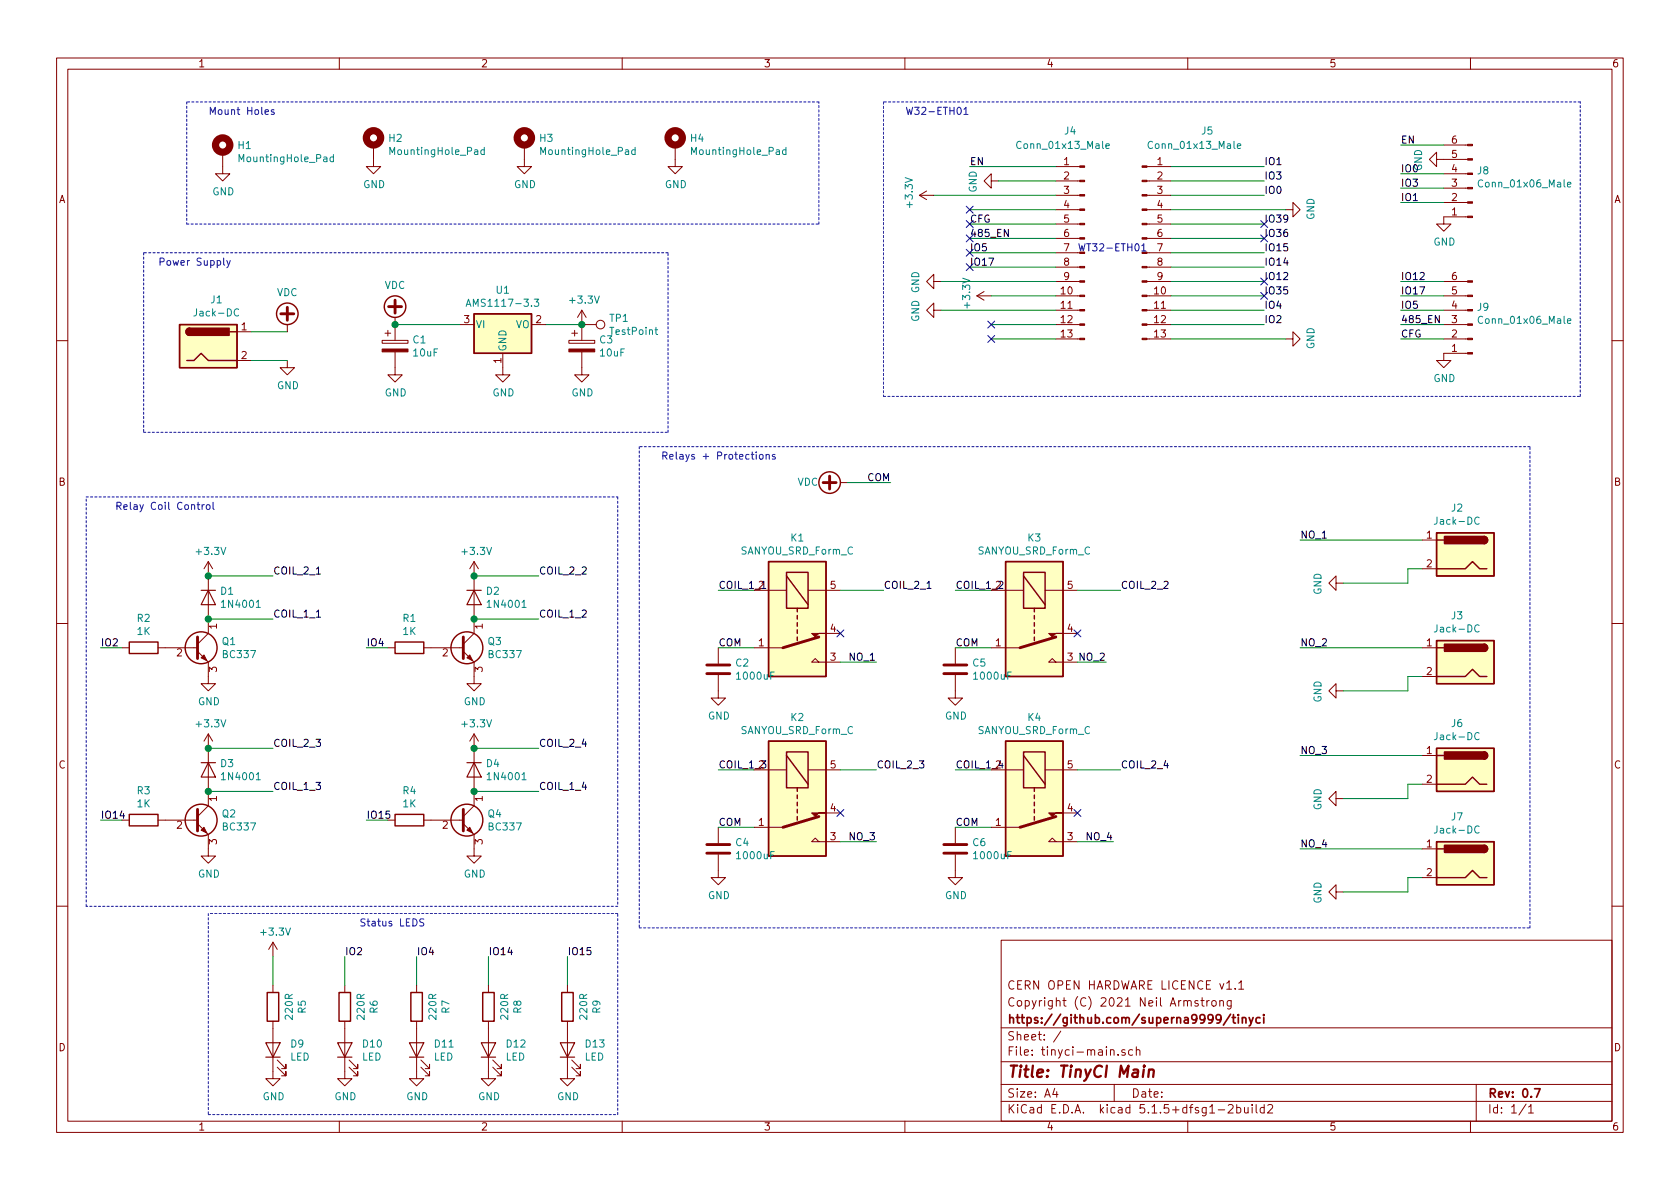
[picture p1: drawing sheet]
EESchema Schematic File Version 4
EELAYER 30 0
EELAYER END
$Descr A4 11693 8268
encoding utf-8
Sheet 1 1
Title "TinyCI Main"
Date ""
Rev "0.7"
Comp "https://github.com/superna9999/tinyci"
Comment1 "Copyright (C) 2021 Neil Armstrong"
Comment2 "CERN OPEN HARDWARE LICENCE v1.1"
Comment3 ""
Comment4 ""
$EndDescr
$Comp
L Connector:Jack-DC J1
U 1 1
P 1450 2400
F 0 "J1" H 1507 2725 50  0000 C CNN
F 1 "Jack-DC" H 1507 2634 50  0000 C CNN
F 2 "Connector_BarrelJack:BarrelJack_Horizontal" H 1500 2360 50  0001 C CNN
F 3 "~" H 1500 2360 50  0001 C CNN
	1    1450 2400
	1    0    0    -1  
$EndComp
$Comp
L power:GND #PWR04
U 1 1
P 2000 2500
F 0 "#PWR04" H 2000 2250 50  0001 C CNN
F 1 "GND" H 2005 2327 50  0000 C CNN
F 2 "" H 2000 2500 50  0001 C CNN
F 3 "" H 2000 2500 50  0001 C CNN
	1    2000 2500
	1    0    0    -1  
$EndComp
$Comp
L power:GND #PWR011
U 1 1
P 6950 1250
F 0 "#PWR011" H 6950 1000 50  0001 C CNN
F 1 "GND" H 6955 1077 50  0000 C CNN
F 2 "" H 6950 1250 50  0001 C CNN
F 3 "" H 6950 1250 50  0001 C CNN
	1    6950 1250
	0    1    1    0   
$EndComp
$Comp
L power:GND #PWR07
U 1 1
P 6550 1950
F 0 "#PWR07" H 6550 1700 50  0001 C CNN
F 1 "GND" H 6555 1777 50  0000 C CNN
F 2 "" H 6550 1950 50  0001 C CNN
F 3 "" H 6550 1950 50  0001 C CNN
	1    6550 1950
	0    1    1    0   
$EndComp
Wire Wire Line
	7350 1250 6950 1250
$Comp
L power:GND #PWR016
U 1 1
P 8950 1450
F 0 "#PWR016" H 8950 1200 50  0001 C CNN
F 1 "GND" H 8955 1277 50  0000 C CNN
F 2 "" H 8950 1450 50  0001 C CNN
F 3 "" H 8950 1450 50  0001 C CNN
	1    8950 1450
	0    -1   -1   0   
$EndComp
$Comp
L power:GND #PWR017
U 1 1
P 8950 2350
F 0 "#PWR017" H 8950 2100 50  0001 C CNN
F 1 "GND" H 8955 2177 50  0000 C CNN
F 2 "" H 8950 2350 50  0001 C CNN
F 3 "" H 8950 2350 50  0001 C CNN
	1    8950 2350
	0    -1   -1   0   
$EndComp
Text Label 6750 1150 0    50   ~ 0
EN
Text Label 6750 1550 0    50   ~ 0
CFG
Text Label 6750 1650 0    50   ~ 0
485_EN
Text Label 6750 1750 0    50   ~ 0
IO5
Text Label 6750 1850 0    50   ~ 0
IO17
Text Label 8800 1150 0    50   ~ 0
IO1
Text Label 8800 1250 0    50   ~ 0
IO3
Text Label 8800 1350 0    50   ~ 0
IO0
Text Label 8800 1550 0    50   ~ 0
IO39
Text Label 8800 1650 0    50   ~ 0
IO36
Text Label 8800 1750 0    50   ~ 0
IO15
Text Label 8800 1850 0    50   ~ 0
IO14
Text Label 8800 1950 0    50   ~ 0
IO12
Text Label 8800 2050 0    50   ~ 0
IO35
Text Label 8800 2150 0    50   ~ 0
IO4
Text Label 8800 2250 0    50   ~ 0
IO2
Wire Wire Line
	1750 2300 2000 2300
Wire Wire Line
	1750 2500 2000 2500
$Comp
L power:GND #PWR019
U 1 1
P 3300 4700
F 0 "#PWR019" H 3300 4450 50  0001 C CNN
F 1 "GND" H 3305 4527 50  0000 C CNN
F 2 "" H 3300 4700 50  0001 C CNN
F 3 "" H 3300 4700 50  0001 C CNN
	1    3300 4700
	1    0    0    -1  
$EndComp
$Comp
L Device:R R1
U 1 1
P 2850 4500
F 0 "R1" V 2643 4500 50  0000 C CNN
F 1 "1K" V 2734 4500 50  0000 C CNN
F 2 "Resistor_SMD:R_1206_3216Metric" V 2780 4500 50  0001 C CNN
F 3 "~" H 2850 4500 50  0001 C CNN
	1    2850 4500
	0    1    1    0   
$EndComp
$Comp
L power:+3.3V #PWR018
U 1 1
P 3300 4000
F 0 "#PWR018" H 3300 3850 50  0001 C CNN
F 1 "+3.3V" H 3315 4173 50  0000 C CNN
F 2 "" H 3300 4000 50  0001 C CNN
F 3 "" H 3300 4000 50  0001 C CNN
	1    3300 4000
	1    0    0    -1  
$EndComp
$Comp
L Connector:Conn_01x13_Male J5
U 1 1
P 7950 1750
F 0 "J5" H 8450 2600 50  0000 R CNN
F 1 "Conn_01x13_Male" H 8650 2500 50  0000 R CNN
F 2 "Connector_PinHeader_2.54mm:PinHeader_1x13_P2.54mm_Vertical" H 7950 1750 50  0001 C CNN
F 3 "~" H 7950 1750 50  0001 C CNN
	1    7950 1750
	1    0    0    -1  
$EndComp
$Comp
L power:GND #PWR08
U 1 1
P 6550 2150
F 0 "#PWR08" H 6550 1900 50  0001 C CNN
F 1 "GND" H 6555 1977 50  0000 C CNN
F 2 "" H 6550 2150 50  0001 C CNN
F 3 "" H 6550 2150 50  0001 C CNN
	1    6550 2150
	0    1    1    0   
$EndComp
$Comp
L Diode:1N4001 D2
U 1 1
P 3300 4150
F 0 "D2" V 3254 4229 50  0000 L CNN
F 1 "1N4001" V 3345 4229 50  0000 L CNN
F 2 "Diode_THT:D_DO-41_SOD81_P10.16mm_Horizontal" H 3300 3975 50  0001 C CNN
F 3 "http://www.vishay.com/docs/88503/1n4001.pdf" H 3300 4150 50  0001 C CNN
	1    3300 4150
	0    1    1    0   
$EndComp
Wire Wire Line
	2700 4500 2550 4500
$Comp
L power:VDC #PWR02
U 1 1
P 2000 2300
F 0 "#PWR02" H 2000 2200 50  0001 C CNN
F 1 "VDC" H 2000 2575 50  0000 C CNN
F 2 "" H 2000 2300 50  0001 C CNN
F 3 "" H 2000 2300 50  0001 C CNN
	1    2000 2300
	1    0    0    -1  
$EndComp
Wire Wire Line
	5250 4500 5000 4500
Wire Wire Line
	5250 4100 5000 4100
Wire Wire Line
	5850 4100 6150 4100
Wire Wire Line
	7500 4100 7800 4100
Wire Wire Line
	7500 5350 7800 5350
Wire Wire Line
	7500 5850 7750 5850
Wire Wire Line
	6900 5350 6650 5350
Wire Wire Line
	5250 5750 5000 5750
Wire Wire Line
	5850 5850 6100 5850
Wire Wire Line
	5250 5350 5000 5350
Wire Wire Line
	6900 5750 6650 5750
Wire Wire Line
	6900 4100 6650 4100
Wire Wire Line
	6900 4500 6650 4500
Text Label 5000 4500 0    50   ~ 0
COM
Text Label 5000 5750 0    50   ~ 0
COM
Text Label 6650 5750 0    50   ~ 0
COM
Text Label 6650 4500 0    50   ~ 0
COM
Text Label 7700 4600 2    50   ~ 0
NO_2
Text Label 6100 5850 2    50   ~ 0
NO_3
Text Label 7750 5850 2    50   ~ 0
NO_4
Text Label 3750 4000 0    50   ~ 0
COIL_2_2
Text Label 3750 4300 0    50   ~ 0
COIL_1_2
$Comp
L power:GND #PWR05
U 1 1
P 1450 4700
F 0 "#PWR05" H 1450 4450 50  0001 C CNN
F 1 "GND" H 1455 4527 50  0000 C CNN
F 2 "" H 1450 4700 50  0001 C CNN
F 3 "" H 1450 4700 50  0001 C CNN
	1    1450 4700
	1    0    0    -1  
$EndComp
$Comp
L Device:R R2
U 1 1
P 1000 4500
F 0 "R2" V 793 4500 50  0000 C CNN
F 1 "1K" V 884 4500 50  0000 C CNN
F 2 "Resistor_SMD:R_1206_3216Metric" V 930 4500 50  0001 C CNN
F 3 "~" H 1000 4500 50  0001 C CNN
	1    1000 4500
	0    1    1    0   
$EndComp
$Comp
L power:+3.3V #PWR03
U 1 1
P 1450 4000
F 0 "#PWR03" H 1450 3850 50  0001 C CNN
F 1 "+3.3V" H 1465 4173 50  0000 C CNN
F 2 "" H 1450 4000 50  0001 C CNN
F 3 "" H 1450 4000 50  0001 C CNN
	1    1450 4000
	1    0    0    -1  
$EndComp
$Comp
L Diode:1N4001 D1
U 1 1
P 1450 4150
F 0 "D1" V 1404 4229 50  0000 L CNN
F 1 "1N4001" V 1495 4229 50  0000 L CNN
F 2 "Diode_THT:D_DO-41_SOD81_P10.16mm_Horizontal" H 1450 3975 50  0001 C CNN
F 3 "http://www.vishay.com/docs/88503/1n4001.pdf" H 1450 4150 50  0001 C CNN
	1    1450 4150
	0    1    1    0   
$EndComp
Wire Wire Line
	850  4500 700  4500
Wire Wire Line
	1450 4300 1900 4300
Text Label 1900 4000 0    50   ~ 0
COIL_2_1
Text Label 1900 4300 0    50   ~ 0
COIL_1_1
$Comp
L power:GND #PWR09
U 1 1
P 1450 5900
F 0 "#PWR09" H 1450 5650 50  0001 C CNN
F 1 "GND" H 1455 5727 50  0000 C CNN
F 2 "" H 1450 5900 50  0001 C CNN
F 3 "" H 1450 5900 50  0001 C CNN
	1    1450 5900
	1    0    0    -1  
$EndComp
$Comp
L Device:R R3
U 1 1
P 1000 5700
F 0 "R3" V 793 5700 50  0000 C CNN
F 1 "1K" V 884 5700 50  0000 C CNN
F 2 "Resistor_SMD:R_1206_3216Metric" V 930 5700 50  0001 C CNN
F 3 "~" H 1000 5700 50  0001 C CNN
	1    1000 5700
	0    1    1    0   
$EndComp
$Comp
L power:+3.3V #PWR06
U 1 1
P 1450 5200
F 0 "#PWR06" H 1450 5050 50  0001 C CNN
F 1 "+3.3V" H 1465 5373 50  0000 C CNN
F 2 "" H 1450 5200 50  0001 C CNN
F 3 "" H 1450 5200 50  0001 C CNN
	1    1450 5200
	1    0    0    -1  
$EndComp
$Comp
L Diode:1N4001 D3
U 1 1
P 1450 5350
F 0 "D3" V 1404 5429 50  0000 L CNN
F 1 "1N4001" V 1495 5429 50  0000 L CNN
F 2 "Diode_THT:D_DO-41_SOD81_P10.16mm_Horizontal" H 1450 5175 50  0001 C CNN
F 3 "http://www.vishay.com/docs/88503/1n4001.pdf" H 1450 5350 50  0001 C CNN
	1    1450 5350
	0    1    1    0   
$EndComp
Wire Wire Line
	850  5700 700  5700
Wire Wire Line
	1450 5500 1900 5500
Text Label 1900 5200 0    50   ~ 0
COIL_2_3
Text Label 1900 5500 0    50   ~ 0
COIL_1_3
$Comp
L power:GND #PWR012
U 1 1
P 3300 5900
F 0 "#PWR012" H 3300 5650 50  0001 C CNN
F 1 "GND" H 3305 5727 50  0000 C CNN
F 2 "" H 3300 5900 50  0001 C CNN
F 3 "" H 3300 5900 50  0001 C CNN
	1    3300 5900
	1    0    0    -1  
$EndComp
$Comp
L Device:R R4
U 1 1
P 2850 5700
F 0 "R4" V 2643 5700 50  0000 C CNN
F 1 "1K" V 2734 5700 50  0000 C CNN
F 2 "Resistor_SMD:R_1206_3216Metric" V 2780 5700 50  0001 C CNN
F 3 "~" H 2850 5700 50  0001 C CNN
	1    2850 5700
	0    1    1    0   
$EndComp
$Comp
L power:+3.3V #PWR010
U 1 1
P 3300 5200
F 0 "#PWR010" H 3300 5050 50  0001 C CNN
F 1 "+3.3V" H 3315 5373 50  0000 C CNN
F 2 "" H 3300 5200 50  0001 C CNN
F 3 "" H 3300 5200 50  0001 C CNN
	1    3300 5200
	1    0    0    -1  
$EndComp
$Comp
L Diode:1N4001 D4
U 1 1
P 3300 5350
F 0 "D4" V 3254 5429 50  0000 L CNN
F 1 "1N4001" V 3345 5429 50  0000 L CNN
F 2 "Diode_THT:D_DO-41_SOD81_P10.16mm_Horizontal" H 3300 5175 50  0001 C CNN
F 3 "http://www.vishay.com/docs/88503/1n4001.pdf" H 3300 5350 50  0001 C CNN
	1    3300 5350
	0    1    1    0   
$EndComp
Wire Wire Line
	2700 5700 2550 5700
Wire Wire Line
	3300 5500 3750 5500
Text Label 3750 5200 0    50   ~ 0
COIL_2_4
Text Label 3750 5500 0    50   ~ 0
COIL_1_4
Text Label 6150 4100 0    50   ~ 0
COIL_2_1
Text Label 5000 4100 0    50   ~ 0
COIL_1_1
Text Label 7800 4100 0    50   ~ 0
COIL_2_2
Text Label 6650 4100 0    50   ~ 0
COIL_1_2
Text Label 6100 5350 0    50   ~ 0
COIL_2_3
Text Label 5000 5350 0    50   ~ 0
COIL_1_3
Text Label 7800 5350 0    50   ~ 0
COIL_2_4
Text Label 6650 5350 0    50   ~ 0
COIL_1_4
$Comp
L power:VDC #PWR013
U 1 1
P 5900 3350
F 0 "#PWR013" H 5900 3250 50  0001 C CNN
F 1 "VDC" V 5900 3625 50  0000 C CNN
F 2 "" H 5900 3350 50  0001 C CNN
F 3 "" H 5900 3350 50  0001 C CNN
	1    5900 3350
	0    -1   -1   0   
$EndComp
Wire Wire Line
	5900 3350 6200 3350
Text Label 6200 3350 2    50   ~ 0
COM
$Comp
L Connector:Jack-DC J2
U 1 1
P 10200 3850
F 0 "J2" H 10257 4175 50  0000 C CNN
F 1 "Jack-DC" H 10257 4084 50  0000 C CNN
F 2 "Connector_BarrelJack:BarrelJack_Horizontal" H 10250 3810 50  0001 C CNN
F 3 "~" H 10250 3810 50  0001 C CNN
	1    10200 3850
	-1   0    0    -1  
$EndComp
$Comp
L Connector:Jack-DC J3
U 1 1
P 10200 4600
F 0 "J3" H 10257 4925 50  0000 C CNN
F 1 "Jack-DC" H 10257 4834 50  0000 C CNN
F 2 "Connector_BarrelJack:BarrelJack_Horizontal" H 10250 4560 50  0001 C CNN
F 3 "~" H 10250 4560 50  0001 C CNN
	1    10200 4600
	-1   0    0    -1  
$EndComp
$Comp
L Connector:Jack-DC J6
U 1 1
P 10200 5350
F 0 "J6" H 10257 5675 50  0000 C CNN
F 1 "Jack-DC" H 10257 5584 50  0000 C CNN
F 2 "Connector_BarrelJack:BarrelJack_Horizontal" H 10250 5310 50  0001 C CNN
F 3 "~" H 10250 5310 50  0001 C CNN
	1    10200 5350
	-1   0    0    -1  
$EndComp
$Comp
L Connector:Jack-DC J7
U 1 1
P 10200 6000
F 0 "J7" H 10257 6325 50  0000 C CNN
F 1 "Jack-DC" H 10257 6234 50  0000 C CNN
F 2 "Connector_BarrelJack:BarrelJack_Horizontal" H 10250 5960 50  0001 C CNN
F 3 "~" H 10250 5960 50  0001 C CNN
	1    10200 6000
	-1   0    0    -1  
$EndComp
Text Label 9050 4500 0    50   ~ 0
NO_2
Text Label 9050 5250 0    50   ~ 0
NO_3
Text Label 9050 5900 0    50   ~ 0
NO_4
Text Label 2550 4500 0    50   ~ 0
IO4
Text Label 700  4500 0    50   ~ 0
IO2
Text Label 2550 5700 0    50   ~ 0
IO15
Text Label 700  5700 0    50   ~ 0
IO14
$Comp
L Device:CP C3
U 1 1
P 4050 2400
F 0 "C3" H 4168 2446 50  0000 L CNN
F 1 "10uF" H 4168 2355 50  0000 L CNN
F 2 "Capacitor_Tantalum_SMD:CP_EIA-7343-31_Kemet-D" H 4088 2250 50  0001 C CNN
F 3 "~" H 4050 2400 50  0001 C CNN
	1    4050 2400
	1    0    0    -1  
$EndComp
$Comp
L power:GND #PWR023
U 1 1
P 2750 2550
F 0 "#PWR023" H 2750 2300 50  0001 C CNN
F 1 "GND" H 2755 2377 50  0000 C CNN
F 2 "" H 2750 2550 50  0001 C CNN
F 3 "" H 2750 2550 50  0001 C CNN
	1    2750 2550
	1    0    0    -1  
$EndComp
$Comp
L power:GND #PWR024
U 1 1
P 3500 2550
F 0 "#PWR024" H 3500 2300 50  0001 C CNN
F 1 "GND" H 3505 2377 50  0000 C CNN
F 2 "" H 3500 2550 50  0001 C CNN
F 3 "" H 3500 2550 50  0001 C CNN
	1    3500 2550
	1    0    0    -1  
$EndComp
$Comp
L power:GND #PWR025
U 1 1
P 4050 2550
F 0 "#PWR025" H 4050 2300 50  0001 C CNN
F 1 "GND" H 4055 2377 50  0000 C CNN
F 2 "" H 4050 2550 50  0001 C CNN
F 3 "" H 4050 2550 50  0001 C CNN
	1    4050 2550
	1    0    0    -1  
$EndComp
Wire Wire Line
	3200 2250 2750 2250
$Comp
L power:VDC #PWR022
U 1 1
P 2750 2250
F 0 "#PWR022" H 2750 2150 50  0001 C CNN
F 1 "VDC" H 2750 2525 50  0000 C CNN
F 2 "" H 2750 2250 50  0001 C CNN
F 3 "" H 2750 2250 50  0001 C CNN
	1    2750 2250
	1    0    0    -1  
$EndComp
$Comp
L power:+3.3V #PWR0101
U 1 1
P 4050 2250
F 0 "#PWR0101" H 4050 2100 50  0001 C CNN
F 1 "+3.3V" H 4065 2423 50  0000 C CNN
F 2 "" H 4050 2250 50  0001 C CNN
F 3 "" H 4050 2250 50  0001 C CNN
	1    4050 2250
	1    0    0    -1  
$EndComp
Wire Wire Line
	3750 4300 3300 4300
Wire Wire Line
	3300 4000 3750 4000
Connection ~ 3300 4000
Wire Wire Line
	1450 4000 1900 4000
Connection ~ 1450 4000
Wire Wire Line
	1450 5200 1900 5200
Connection ~ 1450 5200
Wire Wire Line
	3300 5200 3750 5200
Connection ~ 3300 5200
$Comp
L Regulator_Linear:AMS1117-3.3 U1
U 1 1
P 3500 2250
F 0 "U1" H 3500 2492 50  0000 C CNN
F 1 "AMS1117-3.3" H 3500 2401 50  0000 C CNN
F 2 "Package_TO_SOT_SMD:SOT-223-3_TabPin2" H 3500 2450 50  0001 C CNN
F 3 "http://www.advanced-monolithic.com/pdf/ds1117.pdf" H 3600 2000 50  0001 C CNN
	1    3500 2250
	1    0    0    -1  
$EndComp
Wire Wire Line
	3800 2250 4050 2250
Connection ~ 4050 2250
$Comp
L Device:CP C1
U 1 1
P 2750 2400
F 0 "C1" H 2868 2446 50  0000 L CNN
F 1 "10uF" H 2868 2355 50  0000 L CNN
F 2 "Capacitor_Tantalum_SMD:CP_EIA-7343-31_Kemet-D" H 2788 2250 50  0001 C CNN
F 3 "~" H 2750 2400 50  0001 C CNN
	1    2750 2400
	1    0    0    -1  
$EndComp
Connection ~ 2750 2250
$Comp
L Transistor_BJT:BC337 Q1
U 1 1
P 1350 4500
F 0 "Q1" H 1541 4546 50  0000 L CNN
F 1 "BC337" H 1541 4455 50  0000 L CNN
F 2 "Package_TO_SOT_THT:TO-92_Inline" H 1550 4425 50  0001 L CIN
F 3 "http://www.fairchildsemi.com/ds/BC/BC337.pdf" H 1350 4500 50  0001 L CNN
	1    1350 4500
	1    0    0    -1  
$EndComp
Connection ~ 1450 4300
$Comp
L Transistor_BJT:BC337 Q2
U 1 1
P 1350 5700
F 0 "Q2" H 1541 5746 50  0000 L CNN
F 1 "BC337" H 1541 5655 50  0000 L CNN
F 2 "Package_TO_SOT_THT:TO-92_Inline" H 1550 5625 50  0001 L CIN
F 3 "http://www.fairchildsemi.com/ds/BC/BC337.pdf" H 1350 5700 50  0001 L CNN
	1    1350 5700
	1    0    0    -1  
$EndComp
Connection ~ 1450 5500
$Comp
L Transistor_BJT:BC337 Q4
U 1 1
P 3200 5700
F 0 "Q4" H 3391 5746 50  0000 L CNN
F 1 "BC337" H 3391 5655 50  0000 L CNN
F 2 "Package_TO_SOT_THT:TO-92_Inline" H 3400 5625 50  0001 L CIN
F 3 "http://www.fairchildsemi.com/ds/BC/BC337.pdf" H 3200 5700 50  0001 L CNN
	1    3200 5700
	1    0    0    -1  
$EndComp
Connection ~ 3300 5500
$Comp
L Transistor_BJT:BC337 Q3
U 1 1
P 3200 4500
F 0 "Q3" H 3391 4546 50  0000 L CNN
F 1 "BC337" H 3391 4455 50  0000 L CNN
F 2 "Package_TO_SOT_THT:TO-92_Inline" H 3400 4425 50  0001 L CIN
F 3 "http://www.fairchildsemi.com/ds/BC/BC337.pdf" H 3200 4500 50  0001 L CNN
	1    3200 4500
	1    0    0    -1  
$EndComp
Connection ~ 3300 4300
$Comp
L Relay:SANYOU_SRD_Form_C K1
U 1 1
P 5550 4300
F 0 "K1" V 4983 4300 50  0000 C CNN
F 1 "SANYOU_SRD_Form_C" V 5074 4300 50  0000 C CNN
F 2 "Relay_THT:Relay_SPDT_SANYOU_SRD_Series_Form_C" H 6000 4250 50  0001 L CNN
F 3 "http://www.sanyourelay.ca/public/products/pdf/SRD.pdf" H 5550 4300 50  0001 C CNN
	1    5550 4300
	0    1    1    0   
$EndComp
$Comp
L Relay:SANYOU_SRD_Form_C K2
U 1 1
P 5550 5550
F 0 "K2" V 4983 5550 50  0000 C CNN
F 1 "SANYOU_SRD_Form_C" V 5074 5550 50  0000 C CNN
F 2 "Relay_THT:Relay_SPDT_SANYOU_SRD_Series_Form_C" H 6000 5500 50  0001 L CNN
F 3 "http://www.sanyourelay.ca/public/products/pdf/SRD.pdf" H 5550 5550 50  0001 C CNN
	1    5550 5550
	0    1    1    0   
$EndComp
$Comp
L Relay:SANYOU_SRD_Form_C K4
U 1 1
P 7200 5550
F 0 "K4" V 6633 5550 50  0000 C CNN
F 1 "SANYOU_SRD_Form_C" V 6724 5550 50  0000 C CNN
F 2 "Relay_THT:Relay_SPDT_SANYOU_SRD_Series_Form_C" H 7650 5500 50  0001 L CNN
F 3 "http://www.sanyourelay.ca/public/products/pdf/SRD.pdf" H 7200 5550 50  0001 C CNN
	1    7200 5550
	0    1    1    0   
$EndComp
$Comp
L Relay:SANYOU_SRD_Form_C K3
U 1 1
P 7200 4300
F 0 "K3" V 6633 4300 50  0000 C CNN
F 1 "SANYOU_SRD_Form_C" V 6724 4300 50  0000 C CNN
F 2 "Relay_THT:Relay_SPDT_SANYOU_SRD_Series_Form_C" H 7650 4250 50  0001 L CNN
F 3 "http://www.sanyourelay.ca/public/products/pdf/SRD.pdf" H 7200 4300 50  0001 C CNN
	1    7200 4300
	0    1    1    0   
$EndComp
Wire Wire Line
	5850 5350 6100 5350
Wire Wire Line
	7500 4600 7700 4600
NoConn ~ 7500 4400
NoConn ~ 7500 5650
NoConn ~ 5850 5650
NoConn ~ 5850 4400
NoConn ~ 8800 1550
NoConn ~ 8800 1650
Wire Wire Line
	9800 4050 9350 4050
Wire Wire Line
	9800 3950 9800 4050
Wire Wire Line
	9900 3950 9800 3950
$Comp
L Device:C C2
U 1 1
P 5000 4650
F 0 "C2" H 5115 4696 50  0000 L CNN
F 1 "1000uF" H 5115 4605 50  0000 L CNN
F 2 "Capacitor_THT:CP_Radial_D10.0mm_P5.00mm" H 5038 4500 50  0001 C CNN
F 3 "~" H 5000 4650 50  0001 C CNN
	1    5000 4650
	1    0    0    -1  
$EndComp
$Comp
L power:GND #PWR014
U 1 1
P 5000 4800
F 0 "#PWR014" H 5000 4550 50  0001 C CNN
F 1 "GND" H 5005 4627 50  0000 C CNN
F 2 "" H 5000 4800 50  0001 C CNN
F 3 "" H 5000 4800 50  0001 C CNN
	1    5000 4800
	1    0    0    -1  
$EndComp
Wire Wire Line
	9800 4800 9350 4800
Wire Wire Line
	9800 4700 9800 4800
Wire Wire Line
	9900 4700 9800 4700
$Comp
L Device:C C4
U 1 1
P 5000 5900
F 0 "C4" H 5115 5946 50  0000 L CNN
F 1 "1000uF" H 5115 5855 50  0000 L CNN
F 2 "Capacitor_THT:CP_Radial_D10.0mm_P5.00mm" H 5038 5750 50  0001 C CNN
F 3 "~" H 5000 5900 50  0001 C CNN
	1    5000 5900
	1    0    0    -1  
$EndComp
$Comp
L power:GND #PWR015
U 1 1
P 6650 4800
F 0 "#PWR015" H 6650 4550 50  0001 C CNN
F 1 "GND" H 6655 4627 50  0000 C CNN
F 2 "" H 6650 4800 50  0001 C CNN
F 3 "" H 6650 4800 50  0001 C CNN
	1    6650 4800
	1    0    0    -1  
$EndComp
Wire Wire Line
	9800 5550 9350 5550
Wire Wire Line
	9800 5450 9800 5550
Wire Wire Line
	9900 5450 9800 5450
$Comp
L Device:C C5
U 1 1
P 6650 4650
F 0 "C5" H 6765 4696 50  0000 L CNN
F 1 "1000uF" H 6765 4605 50  0000 L CNN
F 2 "Capacitor_THT:CP_Radial_D10.0mm_P5.00mm" H 6688 4500 50  0001 C CNN
F 3 "~" H 6650 4650 50  0001 C CNN
	1    6650 4650
	1    0    0    -1  
$EndComp
$Comp
L power:GND #PWR020
U 1 1
P 6650 6050
F 0 "#PWR020" H 6650 5800 50  0001 C CNN
F 1 "GND" H 6655 5877 50  0000 C CNN
F 2 "" H 6650 6050 50  0001 C CNN
F 3 "" H 6650 6050 50  0001 C CNN
	1    6650 6050
	1    0    0    -1  
$EndComp
Wire Wire Line
	9800 6200 9350 6200
Wire Wire Line
	9800 6100 9800 6200
Wire Wire Line
	9900 6100 9800 6100
$Comp
L Device:C C6
U 1 1
P 6650 5900
F 0 "C6" H 6765 5946 50  0000 L CNN
F 1 "1000uF" H 6765 5855 50  0000 L CNN
F 2 "Capacitor_THT:CP_Radial_D10.0mm_P5.00mm" H 6688 5750 50  0001 C CNN
F 3 "~" H 6650 5900 50  0001 C CNN
	1    6650 5900
	1    0    0    -1  
$EndComp
$Comp
L power:GND #PWR021
U 1 1
P 5000 6050
F 0 "#PWR021" H 5000 5800 50  0001 C CNN
F 1 "GND" H 5005 5877 50  0000 C CNN
F 2 "" H 5000 6050 50  0001 C CNN
F 3 "" H 5000 6050 50  0001 C CNN
	1    5000 6050
	1    0    0    -1  
$EndComp
NoConn ~ 6750 1550
NoConn ~ 6750 1650
NoConn ~ 8800 2050
NoConn ~ 8800 1950
Text Notes 7500 1750 0    50   ~ 0
WT32-ETH01
NoConn ~ 6900 2350
NoConn ~ 6900 2250
$Comp
L power:+3.3V #PWR0102
U 1 1
P 6500 1350
F 0 "#PWR0102" H 6500 1200 50  0001 C CNN
F 1 "+3.3V" H 6515 1523 50  0000 C CNN
F 2 "" H 6500 1350 50  0001 C CNN
F 3 "" H 6500 1350 50  0001 C CNN
	1    6500 1350
	0    -1   -1   0   
$EndComp
$Comp
L power:+3.3V #PWR0103
U 1 1
P 6900 2050
F 0 "#PWR0103" H 6900 1900 50  0001 C CNN
F 1 "+3.3V" H 6915 2223 50  0000 C CNN
F 2 "" H 6900 2050 50  0001 C CNN
F 3 "" H 6900 2050 50  0001 C CNN
	1    6900 2050
	0    -1   -1   0   
$EndComp
NoConn ~ 6750 1750
NoConn ~ 6750 1850
$Comp
L power:GND #PWR0104
U 1 1
P 10050 1100
F 0 "#PWR0104" H 10050 850 50  0001 C CNN
F 1 "GND" H 10055 927 50  0000 C CNN
F 2 "" H 10050 1100 50  0001 C CNN
F 3 "" H 10050 1100 50  0001 C CNN
	1    10050 1100
	0    1    1    0   
$EndComp
Wire Wire Line
	10050 1200 9750 1200
Wire Wire Line
	10050 1300 9750 1300
Wire Wire Line
	10050 1400 9750 1400
Text Label 9750 1400 0    50   ~ 0
IO1
Text Label 9750 1300 0    50   ~ 0
IO3
Text Label 9750 1200 0    50   ~ 0
IO0
$Comp
L Connector:Conn_01x13_Male J4
U 1 1
P 7550 1750
F 0 "J4" H 7650 2600 50  0000 C CNN
F 1 "Conn_01x13_Male" H 7700 2500 50  0000 C CNN
F 2 "Connector_PinHeader_2.54mm:PinHeader_1x13_P2.54mm_Vertical" H 7550 1750 50  0001 C CNN
F 3 "~" H 7550 1750 50  0001 C CNN
	1    7550 1750
	-1   0    0    -1  
$EndComp
Wire Wire Line
	8150 1350 8800 1350
Wire Wire Line
	8150 1650 8800 1650
Wire Wire Line
	8150 2250 8800 2250
Wire Wire Line
	8150 2150 8800 2150
Wire Wire Line
	8150 2050 8800 2050
Wire Wire Line
	8150 1950 8800 1950
Wire Wire Line
	8150 1850 8800 1850
Wire Wire Line
	8150 1750 8800 1750
Wire Wire Line
	8150 1550 8800 1550
Wire Wire Line
	8150 1250 8800 1250
Wire Wire Line
	8150 1150 8800 1150
Wire Wire Line
	8150 1450 8950 1450
Wire Wire Line
	8150 2350 8950 2350
Wire Wire Line
	6750 1150 7350 1150
Wire Wire Line
	6750 1450 7350 1450
Wire Wire Line
	6750 1550 7350 1550
Wire Wire Line
	6750 1650 7350 1650
Wire Wire Line
	6750 1750 7350 1750
Wire Wire Line
	6750 1850 7350 1850
Wire Wire Line
	6550 1950 7350 1950
Wire Wire Line
	6900 2050 7350 2050
Wire Wire Line
	6550 2150 7350 2150
Wire Wire Line
	6900 2250 7350 2250
Wire Wire Line
	6900 2350 7350 2350
Text Label 6100 4600 2    50   ~ 0
NO_1
Wire Wire Line
	5850 4600 6100 4600
$Comp
L power:GND #PWR01
U 1 1
P 10050 1500
F 0 "#PWR01" H 10050 1250 50  0001 C CNN
F 1 "GND" H 10055 1327 50  0000 C CNN
F 2 "" H 10050 1500 50  0001 C CNN
F 3 "" H 10050 1500 50  0001 C CNN
	1    10050 1500
	1    0    0    -1  
$EndComp
$Comp
L Connector:Conn_01x06_Male J8
U 1 1
P 10250 1300
F 0 "J8" H 10222 1182 50  0000 R CNN
F 1 "Conn_01x06_Male" H 10222 1273 50  0000 R CNN
F 2 "Connector_PinHeader_2.54mm:PinHeader_1x06_P2.54mm_Vertical" H 10250 1300 50  0001 C CNN
F 3 "~" H 10250 1300 50  0001 C CNN
	1    10250 1300
	-1   0    0    1   
$EndComp
Wire Wire Line
	10050 1000 9750 1000
Text Label 9750 1000 0    50   ~ 0
EN
Wire Wire Line
	6500 1350 7350 1350
NoConn ~ 6750 1450
$Comp
L Connector:TestPoint TP1
U 1 1
P 4050 2250
F 0 "TP1" V 4004 2438 50  0000 L CNN
F 1 "TestPoint" V 4095 2438 50  0000 L CNN
F 2 "TestPoint:TestPoint_Pad_D2.0mm" H 4250 2250 50  0001 C CNN
F 3 "~" H 4250 2250 50  0001 C CNN
	1    4050 2250
	0    1    1    0   
$EndComp
$Comp
L Mechanical:MountingHole_Pad H1
U 1 1
P 1550 1050
F 0 "H1" H 1450 1099 50  0000 R CNN
F 1 "MountingHole_Pad" H 1450 1008 50  0000 R CNN
F 2 "MountingHole:MountingHole_3.2mm_M3_Pad" H 1550 1050 50  0001 C CNN
F 3 "~" H 1550 1050 50  0001 C CNN
	1    1550 1050
	-1   0    0    -1  
$EndComp
$Comp
L Mechanical:MountingHole_Pad H2
U 1 1
P 2600 1000
F 0 "H2" H 2500 1049 50  0000 R CNN
F 1 "MountingHole_Pad" H 2500 958 50  0000 R CNN
F 2 "MountingHole:MountingHole_3.2mm_M3_Pad" H 2600 1000 50  0001 C CNN
F 3 "~" H 2600 1000 50  0001 C CNN
	1    2600 1000
	-1   0    0    -1  
$EndComp
$Comp
L Mechanical:MountingHole_Pad H3
U 1 1
P 3650 1000
F 0 "H3" H 3550 1049 50  0000 R CNN
F 1 "MountingHole_Pad" H 3550 958 50  0000 R CNN
F 2 "MountingHole:MountingHole_3.2mm_M3_Pad" H 3650 1000 50  0001 C CNN
F 3 "~" H 3650 1000 50  0001 C CNN
	1    3650 1000
	-1   0    0    -1  
$EndComp
$Comp
L Mechanical:MountingHole_Pad H4
U 1 1
P 4700 1000
F 0 "H4" H 4600 1049 50  0000 R CNN
F 1 "MountingHole_Pad" H 4600 958 50  0000 R CNN
F 2 "MountingHole:MountingHole_3.2mm_M3_Pad" H 4700 1000 50  0001 C CNN
F 3 "~" H 4700 1000 50  0001 C CNN
	1    4700 1000
	-1   0    0    -1  
$EndComp
$Comp
L power:GND #PWR026
U 1 1
P 1550 1150
F 0 "#PWR026" H 1550 900 50  0001 C CNN
F 1 "GND" H 1555 977 50  0000 C CNN
F 2 "" H 1550 1150 50  0001 C CNN
F 3 "" H 1550 1150 50  0001 C CNN
	1    1550 1150
	1    0    0    -1  
$EndComp
$Comp
L power:GND #PWR027
U 1 1
P 2600 1100
F 0 "#PWR027" H 2600 850 50  0001 C CNN
F 1 "GND" H 2605 927 50  0000 C CNN
F 2 "" H 2600 1100 50  0001 C CNN
F 3 "" H 2600 1100 50  0001 C CNN
	1    2600 1100
	1    0    0    -1  
$EndComp
$Comp
L power:GND #PWR028
U 1 1
P 3650 1100
F 0 "#PWR028" H 3650 850 50  0001 C CNN
F 1 "GND" H 3655 927 50  0000 C CNN
F 2 "" H 3650 1100 50  0001 C CNN
F 3 "" H 3650 1100 50  0001 C CNN
	1    3650 1100
	1    0    0    -1  
$EndComp
$Comp
L power:GND #PWR029
U 1 1
P 4700 1100
F 0 "#PWR029" H 4700 850 50  0001 C CNN
F 1 "GND" H 4705 927 50  0000 C CNN
F 2 "" H 4700 1100 50  0001 C CNN
F 3 "" H 4700 1100 50  0001 C CNN
	1    4700 1100
	1    0    0    -1  
$EndComp
$Comp
L Connector:Conn_01x06_Male J9
U 1 1
P 10250 2250
F 0 "J9" H 10222 2132 50  0000 R CNN
F 1 "Conn_01x06_Male" H 10222 2223 50  0000 R CNN
F 2 "Connector_PinHeader_2.54mm:PinHeader_1x06_P2.54mm_Vertical" H 10250 2250 50  0001 C CNN
F 3 "~" H 10250 2250 50  0001 C CNN
	1    10250 2250
	-1   0    0    1   
$EndComp
Wire Wire Line
	10050 1950 9750 1950
Wire Wire Line
	10050 2050 9750 2050
Wire Wire Line
	10050 2150 9750 2150
Wire Wire Line
	10050 2250 9750 2250
Wire Wire Line
	10050 2350 9750 2350
Text Label 9750 1950 0    50   ~ 0
IO12
Text Label 9750 2150 0    50   ~ 0
IO5
Text Label 9750 2250 0    50   ~ 0
485_EN
Text Label 9750 2350 0    50   ~ 0
CFG
Text Label 9750 2050 0    50   ~ 0
IO17
$Comp
L power:GND #PWR0105
U 1 1
P 10050 2450
F 0 "#PWR0105" H 10050 2200 50  0001 C CNN
F 1 "GND" H 10055 2277 50  0000 C CNN
F 2 "" H 10050 2450 50  0001 C CNN
F 3 "" H 10050 2450 50  0001 C CNN
	1    10050 2450
	1    0    0    -1  
$EndComp
$Comp
L Device:LED D9
U 1 1
P 1900 7300
F 0 "D9" V 1939 7183 50  0000 R CNN
F 1 "LED" V 1848 7183 50  0000 R CNN
F 2 "LED_SMD:LED_1206_3216Metric" H 1900 7300 50  0001 C CNN
F 3 "~" H 1900 7300 50  0001 C CNN
	1    1900 7300
	0    -1   -1   0   
$EndComp
$Comp
L Device:R R5
U 1 1
P 1900 7000
F 0 "R5" V 1693 7000 50  0000 C CNN
F 1 "220R" V 1784 7000 50  0000 C CNN
F 2 "Resistor_SMD:R_1206_3216Metric" V 1830 7000 50  0001 C CNN
F 3 "~" H 1900 7000 50  0001 C CNN
	1    1900 7000
	-1   0    0    1   
$EndComp
$Comp
L power:GND #PWR031
U 1 1
P 1900 7450
F 0 "#PWR031" H 1900 7200 50  0001 C CNN
F 1 "GND" H 1905 7277 50  0000 C CNN
F 2 "" H 1900 7450 50  0001 C CNN
F 3 "" H 1900 7450 50  0001 C CNN
	1    1900 7450
	1    0    0    -1  
$EndComp
Wire Wire Line
	1900 6850 1900 6650
$Comp
L Device:LED D10
U 1 1
P 2400 7300
F 0 "D10" V 2439 7183 50  0000 R CNN
F 1 "LED" V 2348 7183 50  0000 R CNN
F 2 "LED_SMD:LED_1206_3216Metric" H 2400 7300 50  0001 C CNN
F 3 "~" H 2400 7300 50  0001 C CNN
	1    2400 7300
	0    -1   -1   0   
$EndComp
$Comp
L Device:R R6
U 1 1
P 2400 7000
F 0 "R6" V 2193 7000 50  0000 C CNN
F 1 "220R" V 2284 7000 50  0000 C CNN
F 2 "Resistor_SMD:R_1206_3216Metric" V 2330 7000 50  0001 C CNN
F 3 "~" H 2400 7000 50  0001 C CNN
	1    2400 7000
	-1   0    0    1   
$EndComp
$Comp
L power:GND #PWR032
U 1 1
P 2400 7450
F 0 "#PWR032" H 2400 7200 50  0001 C CNN
F 1 "GND" H 2405 7277 50  0000 C CNN
F 2 "" H 2400 7450 50  0001 C CNN
F 3 "" H 2400 7450 50  0001 C CNN
	1    2400 7450
	1    0    0    -1  
$EndComp
Wire Wire Line
	2400 6850 2400 6650
$Comp
L Device:LED D11
U 1 1
P 2900 7300
F 0 "D11" V 2939 7183 50  0000 R CNN
F 1 "LED" V 2848 7183 50  0000 R CNN
F 2 "LED_SMD:LED_1206_3216Metric" H 2900 7300 50  0001 C CNN
F 3 "~" H 2900 7300 50  0001 C CNN
	1    2900 7300
	0    -1   -1   0   
$EndComp
$Comp
L Device:R R7
U 1 1
P 2900 7000
F 0 "R7" V 2693 7000 50  0000 C CNN
F 1 "220R" V 2784 7000 50  0000 C CNN
F 2 "Resistor_SMD:R_1206_3216Metric" V 2830 7000 50  0001 C CNN
F 3 "~" H 2900 7000 50  0001 C CNN
	1    2900 7000
	-1   0    0    1   
$EndComp
$Comp
L power:GND #PWR033
U 1 1
P 2900 7450
F 0 "#PWR033" H 2900 7200 50  0001 C CNN
F 1 "GND" H 2905 7277 50  0000 C CNN
F 2 "" H 2900 7450 50  0001 C CNN
F 3 "" H 2900 7450 50  0001 C CNN
	1    2900 7450
	1    0    0    -1  
$EndComp
Wire Wire Line
	2900 6850 2900 6650
$Comp
L Device:LED D12
U 1 1
P 3400 7300
F 0 "D12" V 3439 7183 50  0000 R CNN
F 1 "LED" V 3348 7183 50  0000 R CNN
F 2 "LED_SMD:LED_1206_3216Metric" H 3400 7300 50  0001 C CNN
F 3 "~" H 3400 7300 50  0001 C CNN
	1    3400 7300
	0    -1   -1   0   
$EndComp
$Comp
L Device:R R8
U 1 1
P 3400 7000
F 0 "R8" V 3193 7000 50  0000 C CNN
F 1 "220R" V 3284 7000 50  0000 C CNN
F 2 "Resistor_SMD:R_1206_3216Metric" V 3330 7000 50  0001 C CNN
F 3 "~" H 3400 7000 50  0001 C CNN
	1    3400 7000
	-1   0    0    1   
$EndComp
$Comp
L power:GND #PWR034
U 1 1
P 3400 7450
F 0 "#PWR034" H 3400 7200 50  0001 C CNN
F 1 "GND" H 3405 7277 50  0000 C CNN
F 2 "" H 3400 7450 50  0001 C CNN
F 3 "" H 3400 7450 50  0001 C CNN
	1    3400 7450
	1    0    0    -1  
$EndComp
Wire Wire Line
	3400 6850 3400 6650
$Comp
L Device:LED D13
U 1 1
P 3950 7300
F 0 "D13" V 3989 7183 50  0000 R CNN
F 1 "LED" V 3898 7183 50  0000 R CNN
F 2 "LED_SMD:LED_1206_3216Metric" H 3950 7300 50  0001 C CNN
F 3 "~" H 3950 7300 50  0001 C CNN
	1    3950 7300
	0    -1   -1   0   
$EndComp
$Comp
L Device:R R9
U 1 1
P 3950 7000
F 0 "R9" V 3743 7000 50  0000 C CNN
F 1 "220R" V 3834 7000 50  0000 C CNN
F 2 "Resistor_SMD:R_1206_3216Metric" V 3880 7000 50  0001 C CNN
F 3 "~" H 3950 7000 50  0001 C CNN
	1    3950 7000
	-1   0    0    1   
$EndComp
$Comp
L power:GND #PWR035
U 1 1
P 3950 7450
F 0 "#PWR035" H 3950 7200 50  0001 C CNN
F 1 "GND" H 3955 7277 50  0000 C CNN
F 2 "" H 3950 7450 50  0001 C CNN
F 3 "" H 3950 7450 50  0001 C CNN
	1    3950 7450
	1    0    0    -1  
$EndComp
Wire Wire Line
	3950 6850 3950 6650
Text Label 2400 6650 0    50   ~ 0
IO2
Text Label 2900 6650 0    50   ~ 0
IO4
Text Label 3400 6650 0    50   ~ 0
IO14
Text Label 3950 6650 0    50   ~ 0
IO15
$Comp
L power:+3.3V #PWR030
U 1 1
P 1900 6650
F 0 "#PWR030" H 1900 6500 50  0001 C CNN
F 1 "+3.3V" H 1915 6823 50  0000 C CNN
F 2 "" H 1900 6650 50  0001 C CNN
F 3 "" H 1900 6650 50  0001 C CNN
	1    1900 6650
	1    0    0    -1  
$EndComp
Wire Notes Line
	1300 700  1300 1550
Wire Notes Line
	1300 1550 5700 1550
Wire Notes Line
	5700 1550 5700 700 
Wire Notes Line
	5700 700  1300 700 
Wire Notes Line
	6150 700  6150 2750
Wire Notes Line
	6150 2750 11000 2750
Wire Notes Line
	11000 2750 11000 700 
Wire Notes Line
	11000 700  6150 700 
Wire Notes Line
	4450 3100 4450 6450
Wire Notes Line
	4450 6450 10650 6450
Wire Notes Line
	10650 6450 10650 3100
Wire Notes Line
	10650 3100 4450 3100
Wire Notes Line
	4300 3450 4300 6300
Wire Notes Line
	4300 6300 600  6300
Wire Notes Line
	600  6300 600  3450
Wire Notes Line
	600  3450 4300 3450
Wire Notes Line
	1450 6350 1450 7750
Wire Notes Line
	1450 7750 4300 7750
Wire Notes Line
	4300 7750 4300 6350
Wire Notes Line
	4300 6350 1450 6350
Wire Notes Line
	1000 1750 1000 3000
Wire Notes Line
	1000 3000 4650 3000
Wire Notes Line
	4650 3000 4650 1750
Wire Notes Line
	4650 1750 1000 1750
Text Notes 6300 800  0    50   ~ 0
W32-ETH01
Text Notes 1450 800  0    50   ~ 0
Mount Holes
Text Notes 1100 1850 0    50   ~ 0
Power Supply
Text Notes 4600 3200 0    50   ~ 0
Relays + Protections
Text Notes 800  3550 0    50   ~ 0
Relay Coil Control
Text Notes 2500 6450 0    50   ~ 0
Status LEDS
Text Label 9050 3750 0    50   ~ 0
NO_1
Wire Wire Line
	9050 5250 9900 5250
Wire Wire Line
	9050 5900 9900 5900
Wire Wire Line
	9050 3750 9900 3750
Wire Wire Line
	9050 4500 9900 4500
$Comp
L power:GND #PWR0106
U 1 1
P 9350 6200
F 0 "#PWR0106" H 9350 5950 50  0001 C CNN
F 1 "GND" H 9355 6027 50  0000 C CNN
F 2 "" H 9350 6200 50  0001 C CNN
F 3 "" H 9350 6200 50  0001 C CNN
	1    9350 6200
	0    1    1    0   
$EndComp
$Comp
L power:GND #PWR0107
U 1 1
P 9350 5550
F 0 "#PWR0107" H 9350 5300 50  0001 C CNN
F 1 "GND" H 9355 5377 50  0000 C CNN
F 2 "" H 9350 5550 50  0001 C CNN
F 3 "" H 9350 5550 50  0001 C CNN
	1    9350 5550
	0    1    1    0   
$EndComp
$Comp
L power:GND #PWR0108
U 1 1
P 9350 4800
F 0 "#PWR0108" H 9350 4550 50  0001 C CNN
F 1 "GND" H 9355 4627 50  0000 C CNN
F 2 "" H 9350 4800 50  0001 C CNN
F 3 "" H 9350 4800 50  0001 C CNN
	1    9350 4800
	0    1    1    0   
$EndComp
$Comp
L power:GND #PWR0109
U 1 1
P 9350 4050
F 0 "#PWR0109" H 9350 3800 50  0001 C CNN
F 1 "GND" H 9355 3877 50  0000 C CNN
F 2 "" H 9350 4050 50  0001 C CNN
F 3 "" H 9350 4050 50  0001 C CNN
	1    9350 4050
	0    1    1    0   
$EndComp
$EndSCHEMATC
